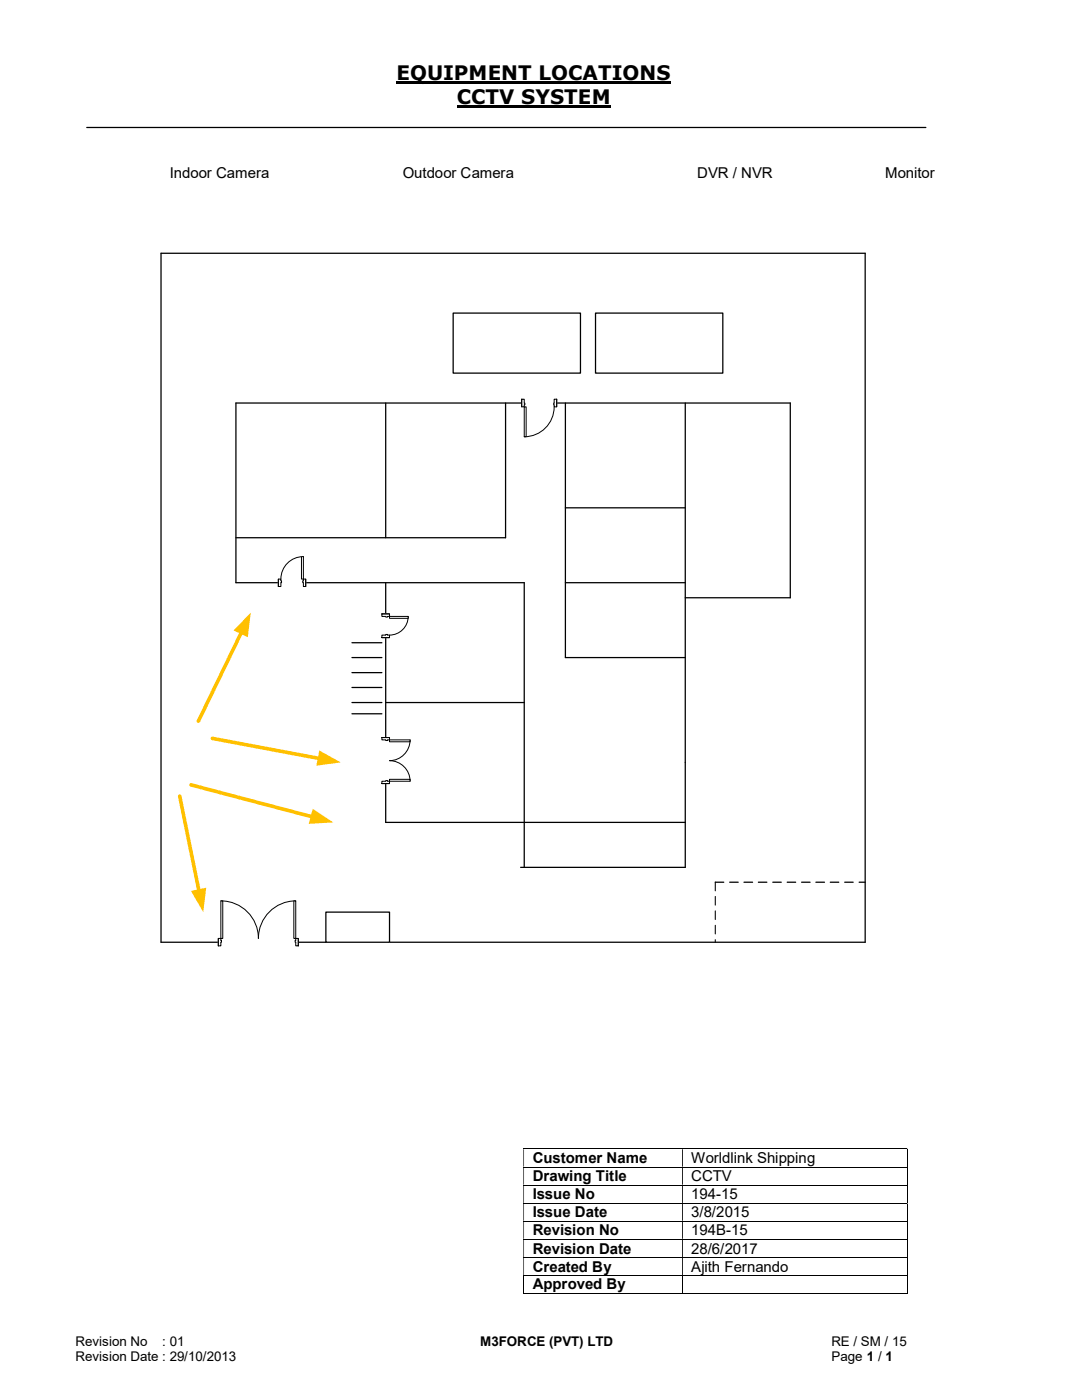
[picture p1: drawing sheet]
<svg xmlns="http://www.w3.org/2000/svg" width="216mm" height="279mm" viewBox="0 0 216 279" stroke-linecap="round" stroke-linejoin="round" font-family="sans-serif">
<path d="M79.1 16.4h54.8M91.1 21.3h30.7" fill="none" stroke="#000" stroke-width=".42"/>
<path d="M17.3 25.4h167.4M77 80.4v26.9M100.9 80.4v26.9M112.8 80.4v50.8M136.7 80.4v71.7M157.7 80.4h-110.6v35.9" fill="none" stroke="#000" stroke-width=".25"/>
<path d="M90.4 62.5h25.4v12h-25.4z" fill="#fff"/>
<g fill="none" stroke="#000" stroke-width=".25">
<path d="M32.1 50.5h140.5v137.5h-140.5zM90.4 62.5h25.4v12h-25.4zM157.7 80.4v38.9h-21M47.1 107.3h53.8M47.1 116.3h57.5v56.8M77 116.3v47.8h59.7M112.8 116.3h23.9M112.8 101.3h23.9M70.2 128.3h6M70.2 131.2h6M70.2 137.2h6M70.2 134.2h6"/>
<path d="M112.8 131.2h23.9M70.2 140.2h6M70.2 142.5h6M77 140.2h27.6M136.7 152.1v21h-32.8"/>
</g>
<path d="M118.8 62.5h25.4v12h-25.4z" fill="#fff"/>
<path d="M118.8 62.5h25.4v12h-25.4z" fill="none" stroke="#000" stroke-width=".25"/>
<path d="M65 182h12.7v6h-12.7z" fill="#fff"/>
<path d="M65 182h12.7v6h-12.7z" fill="none" stroke="#000" stroke-width=".25"/>
<path d="M43.6 187.2h15.9v1.6h-15.9z" fill="#fff"/>
<path d="M43.6 187.2h15.9v1.6h-15.9z" fill="none" stroke="#fff" stroke-width=".2"/>
<path d="M59 187.3v1.5h.5v-1.5zM43.6 187.3h.5v1.5h-.5z" fill-rule="evenodd" fill="#fff"/>
<path d="M44.1 187.7v-.4h-.5v1.5h.5v-.8M59 187.7v-.4h.5v1.5h-.5v-.8" fill="none" stroke="#000" stroke-width=".2"/>
<path d="M58.9 187.7v.3h.1v-.3zM44.1 187.7h.1v.3h-.1z" fill-rule="evenodd" fill="#fff"/>
<path d="M44.1 179.8a7.5 7.5 0 0 1 7.5 7.5 7.5 7.5 0 0 1 7.4-7.5M43.6 187.3v1.5M44.1 187.7h.1v.3h-.1M59 187.7h-.1v.3h.1M59.5 187.3v1.5" fill="none" stroke="#000" stroke-width=".2"/>
<path d="M44.1 179.8h.3v7.5h-.3z" fill="#fff"/>
<path d="M44.1 179.8h.3v7.5h-.3z" fill="none" stroke="#000" stroke-width=".2"/>
<path d="M58.6 179.8h.4v7.5h-.4z" fill="#fff"/>
<path d="M58.6 179.8h.4v7.5h-.4z" fill="none" stroke="#000" stroke-width=".2"/>
<path d="M104.1 79.6h7v1.6h-7z" fill="#fff"/>
<path d="M104.1 79.6h7v1.6h-7z" fill="none" stroke="#fff" stroke-width=".2"/>
<path d="M104.1 79.7v1.5h.5v-1.5zM110.6 79.7h.5v1.5h-.5z" fill-rule="evenodd" fill="#fff"/>
<path d="M104.6 80.4v-.7h-.5v1.5h.5v-.4M110.6 80.4v-.7h.5v1.5h-.5v-.4" fill="none" stroke="#000" stroke-width=".2"/>
<path d="M104.6 80.4v.4h.1v-.4zM110.5 80.4l.1 .4z" fill-rule="evenodd" fill="#fff"/>
<path d="M104.1 79.7v1.5M111.1 79.7v1.5M104.6 80.4h.1v.4h-.1M110.6 80.4v.4M110.6 81.2a6 6 0 0 1-6 6" fill="none" stroke="#000" stroke-width=".2"/>
<path d="M104.6 81.2h.4v6h-.4z" fill="#fff"/>
<path d="M104.6 81.2h.4v6h-.4z" fill="none" stroke="#000" stroke-width=".2"/>
<path d="M76.2 147.2h1.6v9.2h-1.6z" fill="#fff"/>
<path d="M76.2 147.2h1.6v9.2h-1.6z" fill="none" stroke="#fff" stroke-width=".2"/>
<path d="M76.2 155.9v.5h1.5v-.5zM76.2 147.2h1.5v.5h-1.5z" fill-rule="evenodd" fill="#fff"/>
<path d="M77 155.9h-.8v.5h1.5v-.5h-.4M77 147.7h-.8v-.5h1.5v.5h-.4" fill="none" stroke="#000" stroke-width=".2"/>
<path d="M77 155.8v.1h.3v-.1zM77 147.7h.3v.1h-.3z" fill-rule="evenodd" fill="#fff"/>
<path d="M76.2 156.4h1.5M76.2 147.2h1.5M77 155.9v-.1h.3v.1M77 147.7v.1h.3v-.1M81.8 147.7a4.1 4.1 0 0 1-4.1 4.1 4.1 4.1 0 0 1 4.1 4.1" fill="none" stroke="#000" stroke-width=".2"/>
<path d="M77.7 147.7h4.1v.3h-4.1z" fill="#fff"/>
<path d="M77.7 147.7h4.1v.3h-4.1z" fill="none" stroke="#000" stroke-width=".2"/>
<path d="M77.7 155.5h4.1v.4h-4.1z" fill="#fff"/>
<path d="M77.7 155.5h4.1v.4h-4.1z" fill="none" stroke="#000" stroke-width=".2"/>
<path d="M55.5 115.5h5.5v1.6h-5.5z" fill="#fff"/>
<path d="M55.5 115.5h5.5v1.6h-5.5z" fill="none" stroke="#fff" stroke-width=".2"/>
<path d="M60.5 115.6v1.5h.5v-1.5zM55.5 115.6h.5v1.5h-.5z" fill-rule="evenodd" fill="#fff"/>
<path d="M56 115.9v-.3h-.5v1.5h.5v-.8M60.5 115.9v-.3h.5v1.5h-.5v-.8" fill="none" stroke="#000" stroke-width=".2"/>
<path d="M60.4 115.9v.4h.1v-.4zM56 115.9h.2v.4h-.2z" fill-rule="evenodd" fill="#fff"/>
<path d="M55.5 115.6v1.5M56 115.9h.2v.4h-.2M60.5 111.1a4.5 4.5 0 0 0-4.5 4.5M60.5 115.9h-.1v.4h.1M61 115.6v1.5" fill="none" stroke="#000" stroke-width=".2"/>
<path d="M60.2 111.1h.3v4.5h-.3z" fill="#fff"/>
<path d="M60.2 111.1h.3v4.5h-.3z" fill="none" stroke="#000" stroke-width=".2"/>
<path d="M76.2 122.5h1.6v4.8h-1.6z" fill="#fff"/>
<path d="M76.2 122.5h1.6v4.8h-1.6z" fill="none" stroke="#fff" stroke-width=".2"/>
<path d="M76.2 122.5h1.5v.5h-1.5zM76.2 126.7v.6h1.5v-.6z" fill-rule="evenodd" fill="#fff"/>
<path d="M77 123h-.8v-.5h1.5v.5h-.4M77 126.7h-.8v.6h1.5v-.6h-.4" fill="none" stroke="#000" stroke-width=".2"/>
<path d="M77 123h.3v.1h-.3zM77 126.6v.1h.3v-.1z" fill-rule="evenodd" fill="#fff"/>
<path d="M76.2 122.5h1.5M76.2 127.3h1.5M77 123v.1h.3v-.1M77 126.7v-.1h.3v.1M81.4 123a3.7 3.7 0 0 1-3.7 3.7" fill="none" stroke="#000" stroke-width=".2"/>
<path d="M77.7 123h3.7v.4h-3.7z" fill="#fff"/>
<path d="M77.7 123h3.7v.4h-3.7z" fill="none" stroke="#000" stroke-width=".2"/>
<path d="M35.9 158.9l3.8 18.9" fill="none" stroke="#ffc000" stroke-width=".72"/>
<path d="M38.1 177.8l3-.6-.5 4.8z" fill="#ffc000"/>
<path d="M48.2 126.1l-8.6 17.8" fill="none" stroke="#ffc000" stroke-width=".72"/>
<path d="M50 122.3l-.6 4.9-2.8-1.4z" fill="#ffc000"/>
<g fill="#000">
<path d="M142.7 176l1.7-.1 .1 .2-.1 .1h-1.7zM145.5 176l1.8-.1 .1 .2-.1 .1h-1.7zM148.4 176l1.8-.1 .1 .2-.1 .1h-1.7zM151.2 176l1.8-.1 .1 .2-.1 .1h-1.7zM154.1 176l1.8-.1 .1 .2-.1 .1h-1.7zM157 176l1.8-.1 .1 .2-.1 .1h-1.7zM159.9 176l1.7-.1 .2 .2-.2 .1h-1.7zM162.7 176l1.8-.1 .1 .2-.1 .1h-1.7zM165.6 176l1.8-.1 .1 .2-.1 .1h-1.7zM168.5 176l1.7-.1 .1 .2-.1 .1h-1.6zM171.4 176l1.2-.1 .2 .2-.2 .1h-1.1z"/>
<path d="M142.7 176l.1 .1-.1 1.8-.1-.1zM142.7 178.8l.1 .1-.1 1.8-.1-.1zM142.7 181.7l.1 .1-.1 1.8-.1-.1zM142.7 184.6l.1 .1-.1 1.8-.1-.1zM142.7 187.5h.1l-.1 .6-.1-.1z"/>
</g>
<path d="M38.1 156.6l24.3 6.4" fill="none" stroke="#ffc000" stroke-width=".72"/>
<path d="M62.4 161.4l4.1 2.7-4.9 .3z" fill="#ffc000"/>
<path d="M42.4 147.4l21.4 4" fill="none" stroke="#ffc000" stroke-width=".72"/>
<path d="M63.7 149.8l4.3 2.3-4.9 .7z" fill="#ffc000"/>
<g fill="none" stroke="#000" stroke-width=".2">
<path d="M104.4 229.3h76.6M104.4 232.9h76.6M104.4 236.5h76.6M181 229.4v3.4M181 233v3.4M181 236.6v3.5M104.4 240.2h76.6M104.4 243.7h76.6M104.4 247.3h76.6M104.4 251h76.6M104.4 254.5h76.6M104.4 258.1h31.7"/>
<path d="M104.5 254.6v3.6M136.2 254.6v3.6M136.3 258.1h44.7M181 240.2v3.4M181 243.8v3.4M181 247.4v3.5M181 251v3.5M181 254.6v3.6"/>
</g>
<g fill="#000">
<path d="M181 229.2l.1 .2zM104.4 229.4h.2v3.4h-.2zM136.1 229.4h.2v3.4h-.2z" fill-rule="evenodd"/>
<path d="M181 232.8h.1v.2h-.1zM104.4 233h.2v3.4h-.2zM136.1 233h.2v3.4h-.2z" fill-rule="evenodd"/>
<path d="M181 236.4h.1v.2h-.1zM104.4 236.6h.2v3.5h-.2zM136.1 236.6h.2v3.5h-.2z" fill-rule="evenodd"/>
<path d="M181 240.1h.1v.1h-.1zM104.4 240.2h.2v3.4h-.2zM136.1 240.2h.2v3.4h-.2z" fill-rule="evenodd"/>
<path d="M181 243.6h.1v.2h-.1zM104.4 243.8h.2v3.4h-.2zM136.1 243.8h.2v3.4h-.2z" fill-rule="evenodd"/>
<path d="M181 247.2h.1v.2h-.1zM104.4 247.4h.2v3.5h-.2zM136.1 247.4h.2v3.5h-.2z" fill-rule="evenodd"/>
<path d="M181 250.9h.1v.1h-.1zM104.4 251h.2v3.5h-.2zM136.1 251h.2v3.5h-.2z" fill-rule="evenodd"/>
</g>
<path d="M181 254.5l.1 .1zM181 258.1h.1v.1h-.1z" fill="#000"/>
<g font-size="4">
<text x="79.1" y="16">EQUIPMENT LOCATIONS</text>
<text x="91.1" y="20.8">CCTV SYSTEM</text>
</g>
<g font-size="3">
<text x="33.9" y="35.5">Indoor Camera</text>
<text x="80.4" y="35.5">Outdoor Camera</text>
<text x="139.1" y="35.5">DVR / NVR</text>
<text x="176.6" y="35.5">Monitor</text>
<text x="106.3" y="232.2">Customer Name</text>
<text x="137.9" y="232.2">Worldlink Shipping</text>
<text x="106.3" y="235.8">Drawing Title</text>
<text x="106.3" y="239.4">Issue No</text>
<text x="137.9" y="235.8">CCTV</text>
<text x="137.9" y="239.4">194-15</text>
<text x="106.3" y="243">Issue Date</text>
<text x="137.9" y="243">3/8/2015</text>
<text x="106.3" y="246.5">Revision No</text>
<text x="106.3" y="250.2">Revision Date</text>
<text x="137.9" y="246.5">194B-15</text>
<text x="137.9" y="250.2">28/6/2017</text>
<text x="106.3" y="253.8">Created By</text>
<text x="106.3" y="257.3">Approved By</text>
<text x="137.9" y="253.8">Ajith Fernando</text>
</g>
<g font-size="2.7">
<text x="15.1" y="268.7">Revision No</text>
<text x="32.4" y="268.7">: 01</text>
<text x="95.8" y="268.7">M3FORCE (PVT) LTD</text>
<text x="165.9" y="268.7">RE / SM / 15</text>
<text x="15.1" y="271.7">Revision Date : 29/10/2013</text>
<text x="165.9" y="271.7">Page 1 / 1</text>
</g>
</svg>
